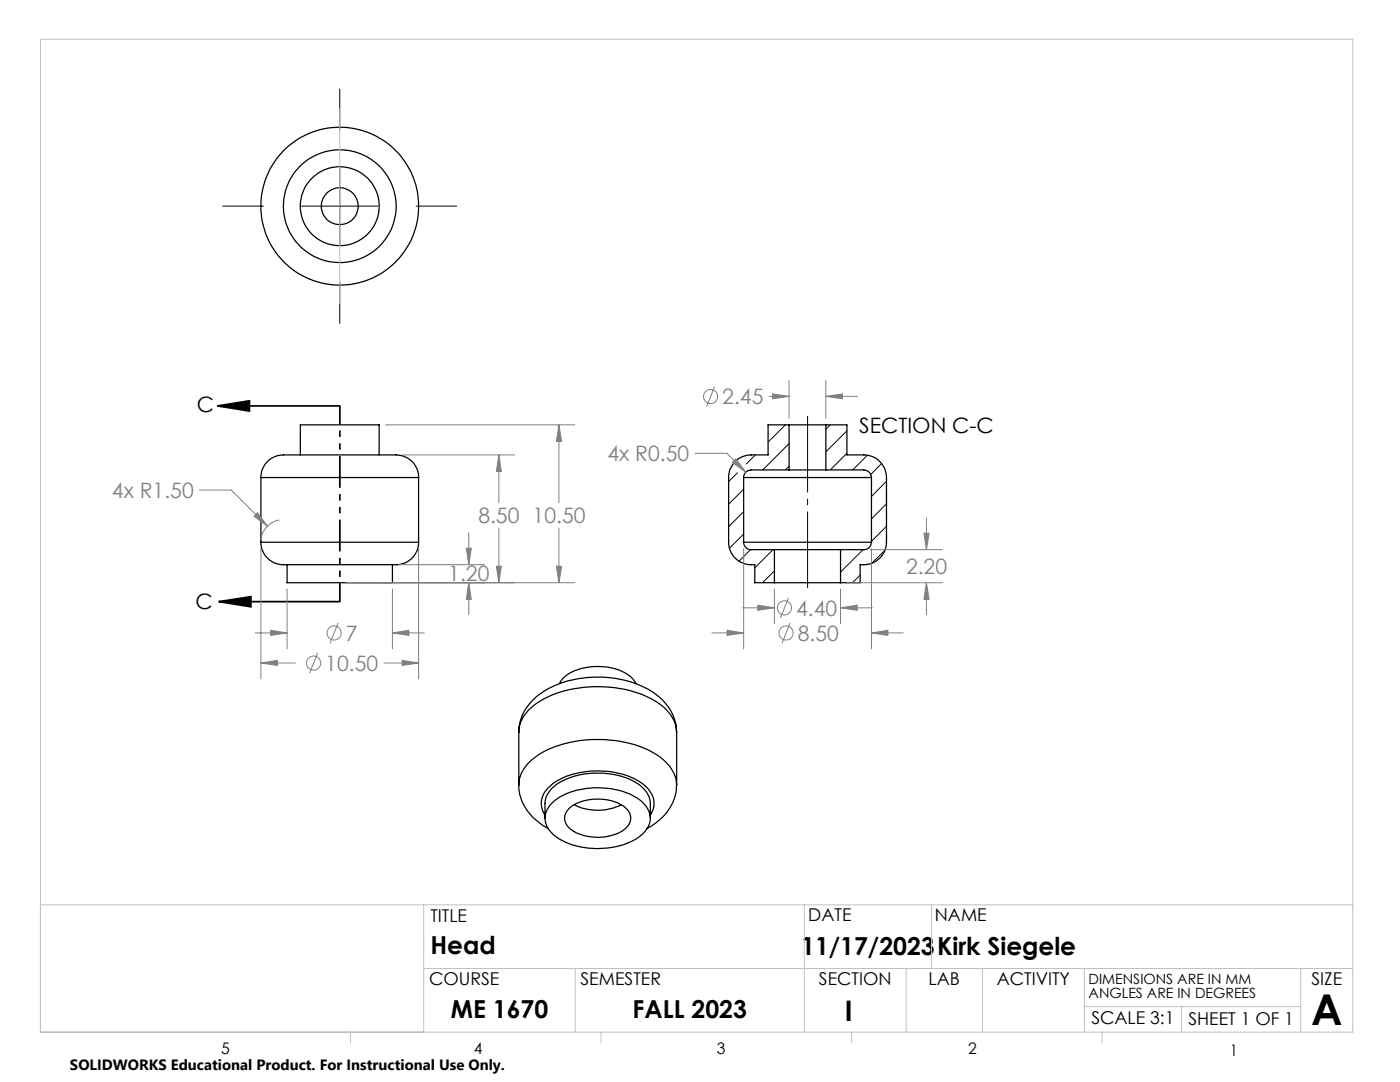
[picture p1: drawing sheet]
<svg xmlns="http://www.w3.org/2000/svg" width="279mm" height="216mm" viewBox="0 0 279 216" stroke-linecap="round" stroke-linejoin="round" font-family="sans-serif">
<g fill="none" stroke="#000" stroke-width=".25">
<path d="M52.1 95.3a4.7 4.7 0 0 1 5.6-4.5h18.6a12 12 0 0 1 4.8 .5 4.5 4.5 0 0 1 2.4 4M52.1 95.3h31.4M52.1 95.3v12.9M59.9 90.8v-6h15.8v6M83.5 95.3v12.9M148.4 95.3h25.5M148.4 95.3v12.9M157.5 84.8h-4.2v6h-3.4a4.5 4.5 0 0 0-4.5 4.5v12.9a4.5 4.5 0 0 0 5.2 4.5v3.6h4M157.5 93.8h-7.6a1.51 1.51 0 0 0-1.5 1.5M157.5 84.8h7.3M157.5 93.8h7.3M157.5 84.8v9"/>
<path d="M164.8 84.8h4.2v6h3.4a4.6 4.6 0 0 1 4.5 4.5v12.9a4.6 4.6 0 0 1-5.2 4.5v3.6h-4M164.8 93.8h7.6a1.57 1.57 0 0 1 1.5 1.5M164.8 84.8v9M173.9 95.3v12.9M52.1 108.2a4.7 4.7 0 0 0 5.6 4.5h18.6a15.9 15.9 0 0 0 4.4-.3 4.5 4.5 0 0 0 2.8-4.2M52.1 108.2h31.4M57.3 112.7v3.6h21v-3.6M148.4 108.2a1.45 1.45 0 0 0 1.5 1.5h4.7M148.4 108.2h25.5M154.6 116.3h13.1M154.6 109.7h13.1M154.6 109.7v6.6"/>
<path d="M167.7 109.7v6.6M173.9 108.2a1.51 1.51 0 0 1-1.5 1.5h-4.7M111.7 136.4a6.5 6.5 0 0 1 4.9-3.1 11.2 11.2 0 0 1 9.4 1.9l.9 1.2M103.5 156.6a10 10 0 0 0 5.9 8.7M103.5 146.1a9.7 9.7 0 0 1 5.1-8.2 21.8 21.8 0 0 1 21.5 .1 9.6 9.6 0 0 1 4.9 8.1M103.5 146.1a7.6 7.6 0 0 1 4.5-6.3 24.5 24.5 0 0 1 16.3-2.3 16 16 0 0 1 9.4 4.9 6.3 6.3 0 0 1 1.3 3.7v10.5a7.9 7.9 0 0 0-4.3-6.2 24.6 24.6 0 0 0-22.7-.1 8.2 8.2 0 0 0-4.5 5.9v.4M103.5 146.1v10.5M135 156.6a10.1 10.1 0 0 1-5.8 8.7M108.8 163.3v-3a5.7 5.7 0 0 1 3.9-4.7 16.2 16.2 0 0 1 14.7 .8 5 5 0 0 1 2.4 3.9v3M108.8 162.6a4.2 4.2 0 0 1 1.2-5.9 15.1 15.1 0 0 1 10.6-2.8 13.2 13.2 0 0 1 8.7 3.5 4.2 4.2 0 0 1 .5 5.2M110.2 160.2a14.2 14.2 0 0 1 11.3-2.9 11.1 11.1 0 0 1 7.5 3.6 3.9 3.9 0 0 1-.8 5.6 14 14 0 0 1-10.3 2.8 11.9 11.9 0 0 1-8.2-3.5 3.9 3.9 0 0 1 .5-5.6zM113.7 161.2a9.8 9.8 0 0 1 11-.1 2.67 2.67 0 0 1-.3 4.6 9.8 9.8 0 0 1-10.7-.4 2.55 2.55 0 0 1 0-4.1z"/>
<path d="M114.6 160.5a10.2 10.2 0 0 0 9.3 0"/>
<circle cx="67.8" cy="41.1" r="11.3"/>
<circle cx="67.8" cy="41.1" r="7.9"/>
<circle cx="67.8" cy="41.2" r="3.7"/>
<circle cx="67.8" cy="41.2" r="15.7"/>
</g>
<g fill="none" stroke="#000" stroke-width=".2">
<path d="M67.8 17.8v8.1M67.8 33.5v15.3M44.4 41.1h8.2M60.2 41.1h15.2M67.8 56.4v8.1M83 41.1h8.2M147.2 94.3l-1.8 1.8M148.4 97.6l-3 3M150.7 90.8l-1.8 1.8M156.7 84.8l-3.4 3.4M157.5 88.5l-5.3 5.3M157.5 93l-.8 .8"/>
<path d="M165.7 84.8l-.9 .9M169 86l-4.2 4.2M169 90.5l-3.3 3.3M173.1 90.8l-2.9 3M175.9 92.5l-2.1 2.2M176.9 96l-3 3.1M148.4 102.1l-3 3M148.4 106.6l-2.8 2.8M149.8 109.7l-2.3 2.3M154.3 109.7l-3.7 3.6M154.6 113.9l-2.4 2.4M171.7 114.8l-1.6 1.5"/>
<path d="M172.2 109.7l-4.5 4.5M176.6 109.8l-2.6 2.6M176.9 100.5l-3 3M176.9 105l-3 3"/>
</g>
<g fill="none" stroke="#808080" stroke-width=".2">
<path d="M142.6 77.1l-1.6 4M153.5 79.1h4M154.2 78.6l3.3 .5-3.3 .5zM157.5 75.9v7.6M164.8 75.9v7.6M164.8 79.1h6.4M164.8 79.1l3.3-.5v1zM39.8 97.8h6.4l7.2 7.2M76.9 84.8h37.8M80.3 90.8h22.4M99.6 90.8v9.5M99.6 90.8l.4 3.3h-.9z"/>
<path d="M111.5 84.8v15.5M111.5 84.8l.6 3.3h-1zM138.7 90.5h6.4l3.7 3.7M146.2 92.3l.7-.8 1.9 2.7zM50.7 103l.7-.7 2 2.7zM52.1 109.5v26M55.8 103.8a4.6 4.6 0 0 0-3.6 3.2M57.3 117.5v12M69.1 116.3h45.6M78.3 117.5v12M79.6 112.7h17.1M83.5 109.5v26"/>
<path d="M93.1 109.4h1l-.5 3.3zM93.6 106.3v6.4M93.6 116.3v6.3M93.6 116.3l.5 3.3h-1zM99.1 113h.9l-.4 3.3zM99.6 105.4v10.9M111.1 113h1l-.6 3.3zM111.5 105.4v10.9M148.4 109.5v20M154.6 117.5v7M157.4 119.3l-1.6 4M167.7 117.5v7"/>
<path d="M169 116.3h19.1M173.7 109.7h14.4M173.9 109.5v20M184.4 106.4h1l-.5 3.3zM184.9 103.3v6.4M184.9 116.3v6.3M184.9 116.3l.5 3.3h-1zM50.9 126.3h6.4M52.1 132.3h6.8M52.1 132.3l3.3-.5v1zM54 125.8l3.3 .5-3.3 .5zM63.4 130.3l-1.6 4"/>
<path d="M67.5 124.3l-1.6 4M76.6 132.3h6.9M78.3 126.3h6.4M78.3 126.3l3.3-.5v1zM80.3 131.8l3.2 .5-3.2 .5zM142.1 126.3h6.3M145.1 125.8l3.3 .5-3.3 .5zM148.2 121.3h6.4M151.2 120.8l3.4 .5-3.4 .5zM157.7 124.3l-1.6 4M167.7 121.3h6.4M167.7 121.3l3.4-.5v1z"/>
<path d="M173.9 126.3h6.4M173.9 126.3l3.3-.5v1z"/>
<circle cx="141.8" cy="79.1" r="1.42"/>
<circle cx="62.6" cy="132.3" r="1.41"/>
<circle cx="66.7" cy="126.3" r="1.4"/>
<circle cx="156.6" cy="121.3" r="1.41"/>
<circle cx="156.9" cy="126.3" r="1.41"/>
</g>
<path d="M43.4 81h24.4M43.4 81l6.4-1v2zM43.7 120.1h24.1M43.7 120.1l6.4-1v2z" fill="none" stroke="#000" stroke-width=".35"/>
<path d="M161.2 117.7v-35" fill="none" stroke="#000" stroke-width=".2" stroke-dasharray="15.2 1.3 1.3 1.3" stroke-dashoffset="-.3" stroke-linecap="butt"/>
<path d="M67.8 81v39" fill="none" stroke="#000" stroke-width=".35" stroke-dasharray="6.3 1.3 1.3 1.3 1.3 1.3" stroke-dashoffset="2.7" stroke-linecap="butt"/>
<g fill="none" stroke="#c0c0c0" stroke-width=".2">
<path d="M8.1 7.8h261.9v198.2h-261.9zM67.8 21.6v39.1M8.1 180.6h261.9M84.6 180.6v25.4M84.6 193.3h185.4M114.8 193.3v12.7M160.5 180.6v25.4M180.8 193.3v12.7M185.9 180.6v12.7M196.1 193.3v12.7M216.4 193.3v12.7M259.6 193.3v12.7"/>
<path d="M70 206v2.1M119.9 206v2.1M170 206v2.1M216.4 200.9h43.2M220 206v2.1M235.8 200.9v5.1"/>
</g>
<path d="M43.4 81l6.4-1v2zM43.7 120.1l6.4-1v2z" fill="#000"/>
<path d="M93.6 116.3l.5 3.3h-1zM93.1 109.4h1l-.5 3.3zM99.1 113h.9l-.4 3.3zM99.6 90.8l.4 3.3h-.9zM111.1 113h1l-.6 3.3zM111.5 84.8l.6 3.3h-1zM54 125.8l3.3 .5-3.3 .5zM78.3 126.3l3.3-.5v1zM52.1 132.3l3.3-.5v1zM80.3 131.8l3.2 .5-3.2 .5zM51.4 102.3l-.7 .7 2.7 2zM151.2 120.8l3.4 .5-3.4 .5zM167.7 121.3l3.4-.5v1zM154.2 78.6l3.3 .5-3.3 .5zM164.8 79.1l3.3-.5v1zM184.9 116.3l.5 3.3h-1zM184.4 106.4h1l-.5 3.3zM146.9 91.5l-.7 .8 2.6 1.9zM145.1 125.8l3.3 .5-3.3 .5zM173.9 126.3l3.3-.5v1z" fill="#808080"/>
<text font-size="8.5" x="261.7" y="204.6">A</text>
<text font-size="5.6" x="168.6" y="203.7">I</text>
<g font-size="4.9">
<text x="85.9" y="190.4">Head</text>
<text x="159.9" y="190.5">11/17/2023</text>
<text x="187" y="190.5">Kirk Siegele</text>
<text x="90" y="203.2">ME 1670</text>
<text x="126.3" y="203.1">FALL 2023</text>
</g>
<g font-size="4.2">
<text x="39.3" y="82.2">C</text>
<text x="171.5" y="86.3">SECTION C-C</text>
<text x="39" y="121.5">C</text>
</g>
<g font-size="4.2" fill="#808080">
<text x="144.2" y="80.7">2.45</text>
<text x="121.2" y="92">4x R0.50</text>
<text x="22.3" y="99.4">4x R1.50</text>
<text x="95.5" y="104.4">8.50 10.50</text>
<text x="89.5" y="116">1.20</text>
<text x="180.8" y="114.5">2.20</text>
<text x="158.9" y="122.8">4.40</text>
<text x="69" y="127.8">7</text>
<text x="159.2" y="127.8">8.50</text>
<text x="64.9" y="133.8">10.50</text>
</g>
<g font-size="3.5">
<text x="85.9" y="183.9">TITLE</text>
<text x="161.3" y="183.8">DATE</text>
<text x="186.6" y="183.8">NAME</text>
<text x="85.6" y="196.5">COURSE</text>
<text x="115.9" y="196.5">SEMESTER</text>
<text x="163.4" y="196.5">SECTION</text>
<text x="185.3" y="196.5">LAB</text>
<text x="198.9" y="196.5">ACTIVITY</text>
<text x="261.7" y="196.5">SIZE</text>
<text x="217.8" y="204.4">SCALE 3:1</text>
<text x="237.2" y="204.4">SHEET 1 OF 1</text>
</g>
<g font-size="3.2">
<text x="44.2" y="210.4">5</text>
<text x="94.6" y="210.3">4</text>
<text x="143.1" y="210.4">3</text>
<text x="193.2" y="210.3">2</text>
<text x="245.4" y="210.6">1</text>
</g>
<text font-size="3" x="14" y="213.5">SOLIDWORKS Educational Product. For Instructional Use Only.</text>
<g font-size="2.8">
<text x="217.2" y="196.4">DIMENSIONS ARE IN MM</text>
<text x="217.2" y="199.2">ANGLES ARE IN DEGREES</text>
</g>
</svg>
